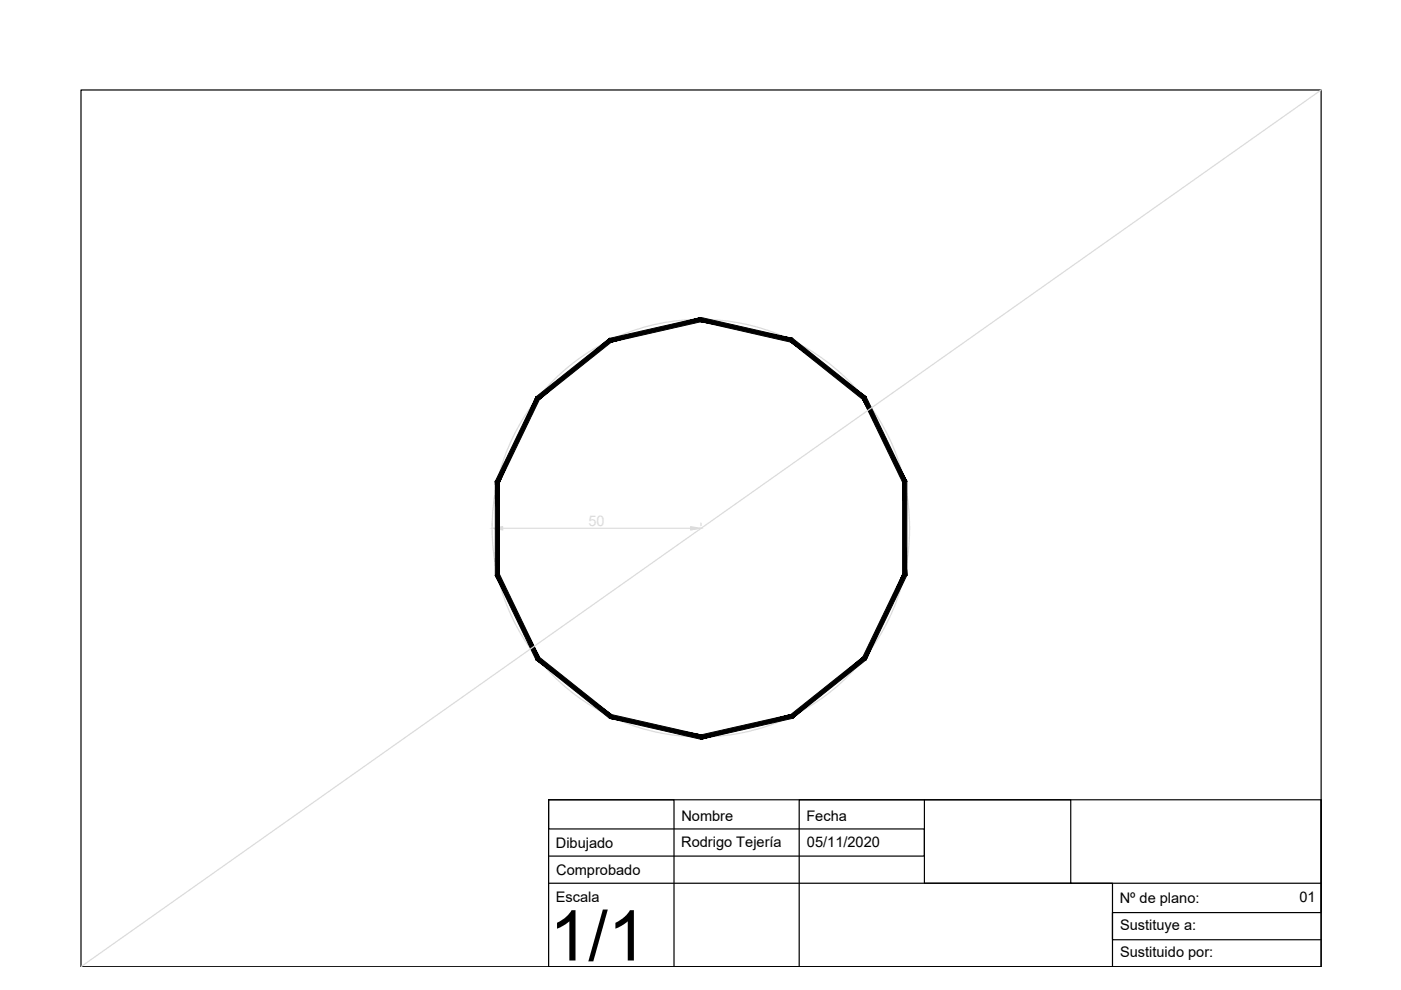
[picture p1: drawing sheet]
<svg xmlns="http://www.w3.org/2000/svg" width="297mm" height="210mm" viewBox="0 0 297 210" stroke-linecap="round" stroke-linejoin="round" font-family="sans-serif">
<!-- layer: 0 -->
<path d="M17.2 19.1h262.9v185.9h-262.9zM116.3 169.6h163.8v35.4h-163.8zM116.3 169.6h26.6v35.4h26.5v-35.4h26.6M116.3 169.6v6.2h79.7v5.7h-79.7M280.1 169.6v17.7h-163.8M227 187.3v-17.7h-31v17.7h39.9v17.7M280.1 187.3v6.2h-44.2v5.7h44.2M196 205h31" fill="none" stroke="#000" stroke-width=".25"/>
<!-- layer: auxiliar -->
<g fill="none" stroke="#dbdbdb" stroke-width=".25">
<path d="M280.1 19.1l-262.9 185.9M104.4 110.9v.5M106.6 112h39.8M148.6 110.9v.5"/>
<circle cx="148.6" cy="112" r="44.3"/>
</g>
<g fill="#dbdbdb" stroke="#dbdbdb" stroke-width=".21">
<path d="M146.4 111.7l2.2 .3-2.2 .4z"/>
<path d="M104.4 112l2.2-.3v.7z"/>
</g>
<!-- layer: 0 -->
<path d="M129.6 72.5l19.1-4.3-.2-.9zM129.2 71.7l19.3-4.4-18.9 5.2zM114.4 84.7l15.2-12.2-.4-.8zM113.7 84.1l15.5-12.4-14.8 13zM113.7 84.1l-7.8 18.2 8.5-17.6zM113.7 84.1l-7.8 18.2-.9-.2zM105 102.1l.9 19.7v-19.5zM105 102.1l.9 19.7-.9 .2zM105 122l9.4 17.3-8.5-17.5zM105 122l9.4 17.3-.7 .6zM113.7 139.9l15.9 11.6-15.2-12.2zM113.7 139.9l15.9 11.6-.4 .8zM129.6 151.5l-.4 .8 19.4 3.5zM129.2 152.3l19.4 3.5v.9zM148.6 155.8v.9l19.1-5.2zM148.6 156.7l19.1-5.2 .3 .8zM167.7 151.5l.3 .8 14.9-13zM168 152.3l14.9-13 .7 .6zM191.4 121.8l-8.5 17.5 .7 .6zM191.4 121.8l.9 .2-8.7 17.9zM191.4 102.3v19.5l.9 .2zM191.4 102.3l.9-.2v19.9zM182.9 84.7l8.5 17.6 .9-.2zM182.9 84.7l.7-.6 8.7 18zM167.7 72.5l15.2 12.2 .7-.6zM168 71.7l15.6 12.4-15.9-11.6zM148.5 68.2l19.2 4.3 .3-.8zM148.7 67.3l19.3 4.4-19.5-3.5z" fill="#000" stroke="#000" stroke-width=".21"/>
<text font-size="14.8" x="116.5" y="203.7">1/1</text>
<g font-size="3.1">
<text x="117.8" y="179.8">Dibujado</text>
<text x="144.4" y="179.5">Rodrigo Tejería</text>
<text x="144.5" y="174.1">Nombre</text>
<text x="171" y="174">Fecha</text>
<text x="171.1" y="179.5">05/11/2020</text>
<text x="117.9" y="185.6">Comprobado</text>
<text x="117.8" y="191.2">Escala</text>
<text x="237.4" y="191.4">Nº de plano:</text>
<text x="275.5" y="191.3">01</text>
<text x="237.5" y="197.2">Sustituye a:</text>
<text x="237.5" y="203">Sustituido por:</text>
</g>
</svg>
